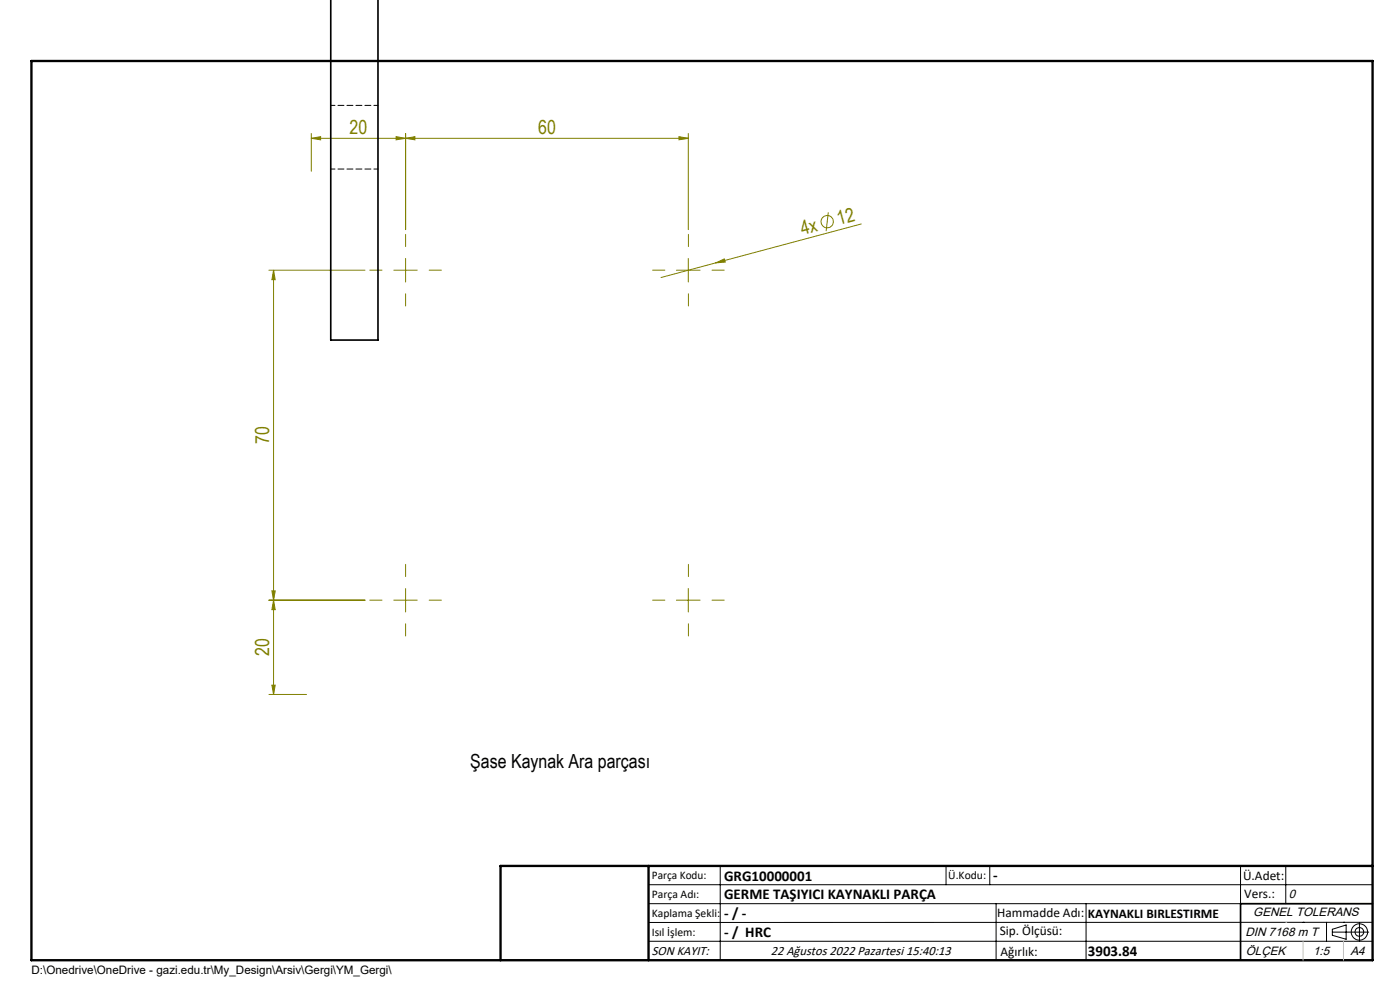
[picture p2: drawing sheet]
<svg xmlns="http://www.w3.org/2000/svg" width="297mm" height="210mm" viewBox="0 0 297 210" stroke-linecap="round" stroke-linejoin="round" font-family="sans-serif">
<g fill="none" stroke="#808000" stroke-width=".21">
<path d="M66 29.3l2-.3v.7zM66 28.3v8M66 29.3h80M84 29l2 .3-2 .4zM86 29.3l2-.3v.7zM86 28.3v20.4M144 29l2 .3-2 .4zM146 28.3v20.4M57 57.3h20.4M58 57.3l.4 2h-.7zM58 57.3v90M83.5 57.3h5"/>
<path d="M86 54.8v5M143.5 57.3h5M146 54.8v5M151.8 55.8l1.9-.9 .1 .7zM175.7 45l-.4 4M182.7 47.5l-42.5 11.4M57 127.3h20.4M57.7 125.3h.7l-.4 2zM58 127.3l.4 2h-.7zM83.5 127.3h5M86 124.8v5M143.5 127.3h5"/>
<path d="M146 124.8v5M57 147.3h8M57.7 145.3h.7l-.4 2z"/>
<circle cx="175.5" cy="47" r="1.31"/>
</g>
<g fill="none" stroke="#000" stroke-width=".21">
<path d="M137.6 187.7h153.6M137.6 191.7h153.6M137.6 199.7h153.6M152.8 183.7v20M200.7 183.7v4M210 183.7v4M211.3 191.7v12M230.4 191.7v12M263.2 183.7v20M272.8 183.7v8M276.4 195.6h.1M281.4 195.6v4.1"/>
<path d="M282.6 197.7h7.8M282.6 197.1l3-.9v3l-3-.8zM285 195.6h.1M288.4 195.8v3.8M291.2 195.6l-153.6 .1"/>
<circle cx="288.4" cy="197.7" r="1.74"/>
<circle cx="288.4" cy="197.7" r=".93"/>
</g>
<g fill="none" stroke="#808000" stroke-width=".21" stroke-dasharray="15.2 1.3 1.3 1.3">
<path d="M81 57.3h-2.6M86 52.3v-2.6M91 57.3h2.6M141 57.3h-2.6M146 52.3v-2.6M151 57.3h2.6M86 62.3v2.6M146 62.3v2.6M81 127.3h-2.6M86 122.3v-2.6M86 132.3v2.6M91 127.3h2.6"/>
<path d="M141 127.3h-2.6M146 122.3v-2.6M146 132.3v2.6M151 127.3h2.6"/>
</g>
<path d="M106.2 203.7h185" fill="none" stroke="#000" stroke-width=".25"/>
<path d="M291.2 191.7h-28v12" fill="none" stroke="#000" stroke-width=".35"/>
<path d="M6.7 12.9h284.5v190.8h-284.5zM137.6 183.7v20M291.2 183.7h-185v20" fill="none" stroke="#000" stroke-width=".5"/>
<path d="M272.8 195.6h.1M276.4 199.7v4M285 199.7v4" fill="none" stroke="#c0c0c0" stroke-width=".21"/>
<g fill="#808000">
<path d="M151.8 55.8l1.9-.9 .1 .7z"/>
<path d="M66 29.3l2-.3v.7zM84 29l2 .3-2 .4zM86 29.3l2-.3v.7zM144 29l2 .3-2 .4z"/>
<path d="M57.7 145.3h.7l-.4 2zM58 127.3l.4 2h-.7zM57.7 125.3h.7l-.4 2zM58 57.3l.4 2h-.7z"/>
</g>
<path d="M70.2 0v72.1h10v-72.1" fill="none" stroke="#000" stroke-width=".35"/>
<path d="M70.2 35.9h10M80.2 22.4h-10" fill="none" stroke="#000" stroke-width=".21" stroke-dasharray="1.3 .6" stroke-dashoffset=".4"/>
<g font-size="4.1" fill="#808000">
<text x="74.2" y="28.4">20</text>
<text x="114.2" y="28.4">60</text>
<text x="178" y="47.8" transform="rotate(-15 178 47.8)">12</text>
<text x="170.2" y="49.9" transform="rotate(-15 170.2 49.9)">4x</text>
<text x="57.1" y="94.2" transform="rotate(-90 57.1 94.2)">70</text>
<text x="57.1" y="139.2" transform="rotate(-90 57.1 139.2)">20</text>
</g>
<text font-size="4.1" x="99.8" y="162.9">Şase Kaynak Ara parçası</text>
<g font-size="3.2">
<text x="153.6" y="186.8">GRG10000001</text>
<text x="153.6" y="190.8">GERME TAŞIYICI KAYNAKLI PARÇA</text>
<text x="210.7" y="186.6">-</text>
<text x="153.6" y="194.8">- / -</text>
<text x="153.6" y="198.8">- / HRC</text>
<text x="230.8" y="202.8">3903.84</text>
</g>
<g font-size="2.8">
<text x="263.7" y="186.7">Ü.Adet:</text>
<text x="263.9" y="190.5">Vers.:</text>
<text x="211.5" y="194.5">Hammadde Adı:</text>
<text x="230.8" y="194.7">KAYNAKLI BIRLESTIRME</text>
<text x="138.3" y="202.6">SON KAYIT:</text>
<text x="163.6" y="202.6">22 Ağustos 2022 Pazartesi 15:40:13</text>
<text x="212.1" y="198.4">Sip. Ölçüsü:</text>
<text x="212.2" y="202.7">Ağırlık:</text>
</g>
<g font-size="2.6">
<text x="273.4" y="190.4">0</text>
<text x="265.9" y="194.4">GENEL TOLERANS</text>
<text x="264.2" y="198.5">DIN 7168 m T</text>
<text x="264.3" y="202.6">ÖLÇEK</text>
<text x="278.5" y="202.6">1:5</text>
<text x="286.5" y="202.6">A4</text>
</g>
<g font-size="2.5">
<text x="138.3" y="186.4">Parça Kodu:</text>
<text x="138.3" y="190.5">Parça Adı:</text>
<text x="201.2" y="186.5">Ü.Kodu:</text>
<text x="138.3" y="194.5">Kaplama Şekli:</text>
<text x="138.3" y="198.6">Isıl İşlem:</text>
<text x="6.7" y="206.7">D:\Onedrive\OneDrive - gazi.edu.tr\My_Design\Arsiv\Gergi\YM_Gergi\</text>
</g>
</svg>
